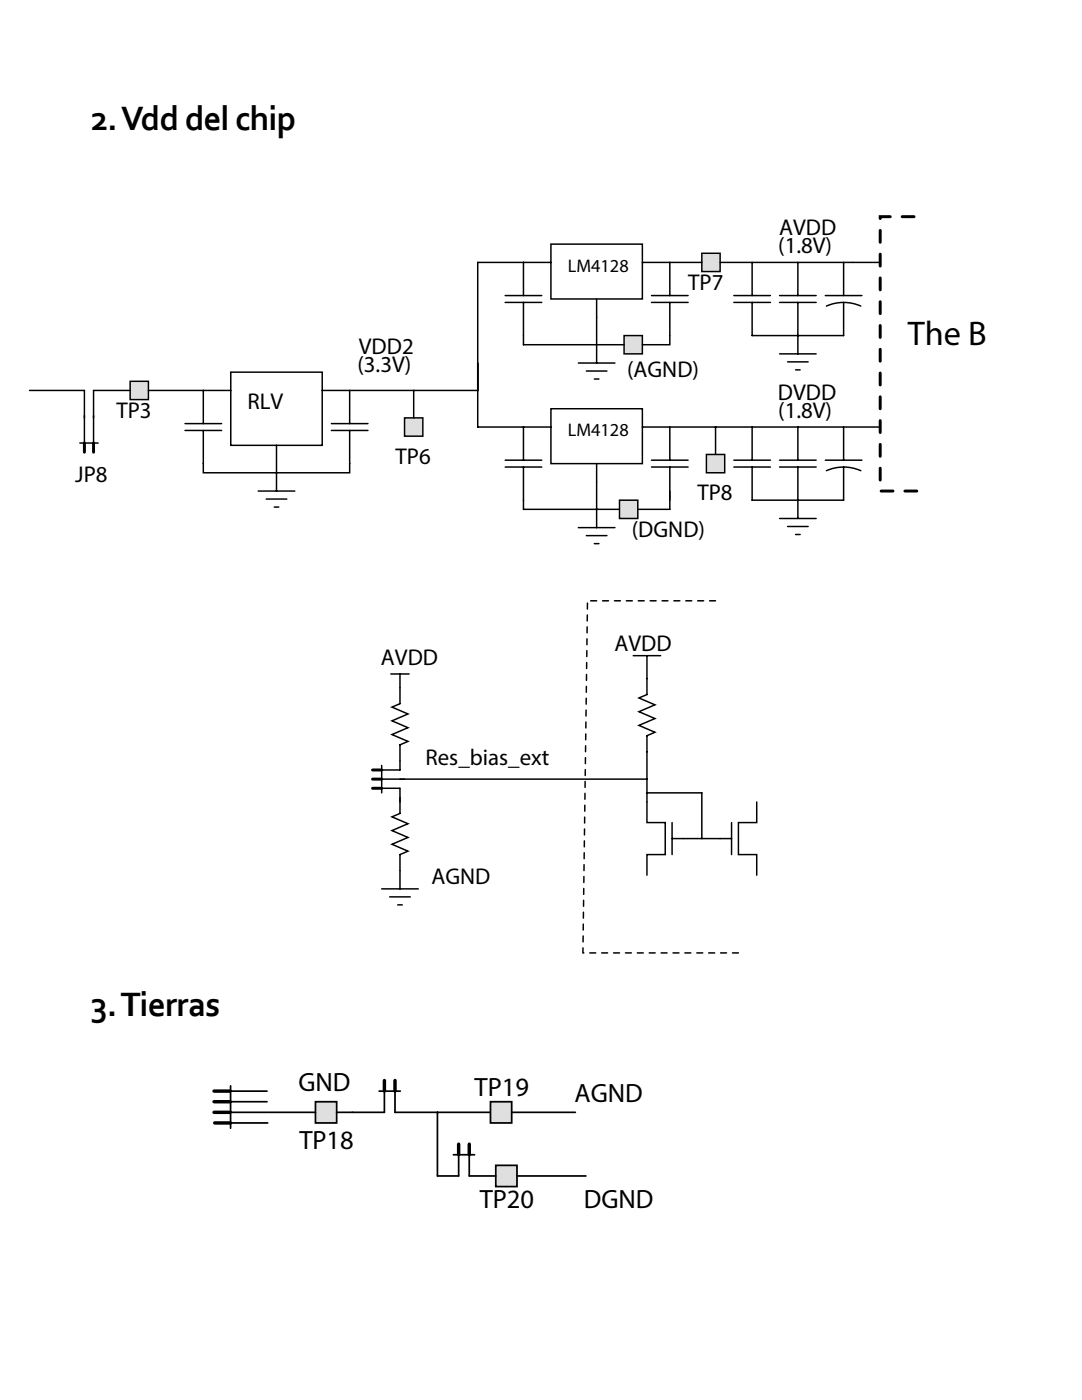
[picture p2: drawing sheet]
<svg xmlns="http://www.w3.org/2000/svg" width="216mm" height="279mm" viewBox="0 0 216 279" stroke-linecap="round" stroke-linejoin="round" font-family="sans-serif">
<path d="M15.9 88.4h3.7M16.8 82.9v5.5M18.7 82.9v5.5" fill="none" stroke="#000" stroke-width=".3"/>
<path d="M16.8 88.4v1.8M18.7 88.4v1.8" fill="none" stroke="#000" stroke-width=".59"/>
<path d="M26 76.1h3.6v3.6h-3.6z" fill-rule="evenodd" fill="#dfdfdf" stroke="#000" stroke-width=".3"/>
<g fill="none" stroke="#000" stroke-width=".3">
<path d="M26 77.9h-7.3v5.5M29.6 77.9h16.4M40.6 77.9v6.6M46 74.3h18.3v14.6h-18.3zM64.3 77.9h5.5v6.6M36.9 85.9h7.3M36.9 84.5h7.3M40.6 85.9v8.5h29.2v-8.5M51.5 98h7.3M53.1 99.6h4.1M55.2 88.9v9.1M66.1 85.9h7.3"/>
<path d="M66.1 84.5h7.3M54.7 101.2h.9"/>
</g>
<path d="M80.7 83.4h3.7v3.6h-3.7z" fill-rule="evenodd" fill="#dfdfdf" stroke="#000" stroke-width=".3"/>
<g fill="none" stroke="#000" stroke-width=".3">
<path d="M100.8 59h7.3M104.5 52.4v6.6M109.9 48.7h18.3v11h-18.3zM109.9 52.4h-14.6v25.5h-12.8M128.2 52.4h5.5v6.6M130 59h7.3M69.8 77.9h12.7v5.5M95.3 72.4v12.8h14.6M100.8 60.4h7.3M104.5 60.4v6.6M115.4 72.4h7.3M117 74h4.1"/>
<path d="M118.6 75.6h.9M119.1 63.3v9.1M130 60.4h7.3M133.7 60.4v6.6M100.8 93.2h7.3M100.8 91.8h7.3M104.5 93.2v8.5h19.1M104.5 85.2v6.6M109.9 81.6h18.3v10.9h-18.3zM119.1 96.2v9.1M128.2 85.2h5.5v6.6M130 93.2h7.3"/>
<path d="M130 91.8h7.3M133.7 93.2v6.6M115.4 105.3h7.3M117 106.9h4.1M118.6 108.5h.9"/>
</g>
<g fill="#dfdfdf" stroke="#000" stroke-width=".3">
<path d="M140 50.5h3.7v3.7h-3.7z" fill-rule="evenodd"/>
<path d="M141 90.7h3.6v3.7h-3.6z" fill-rule="evenodd"/>
</g>
<g fill="none" stroke="#000" stroke-width=".3">
<path d="M119.1 59.7v3.6M133.7 52.4h6.3M143.7 52.4h31.9M146.4 59h7.3M150.1 52.4v6.6M155.6 59h7.3M159.2 52.4v6.6M164.7 59h7.3M168.3 52.4v6.6M5.9 77.9h10.9v5.5M146.4 60.4h7.3M150.1 60.4v6.6h18.2v-6.6"/>
<path d="M155.6 70.6h7.3M155.6 60.4h7.3M157.2 72.2h4.1M158.7 73.8h1M159.2 60.4v10.2M164.9 61.1a8.4 8.4 0 0 1 6.9 0M119.1 92.5v3.7M133.7 85.2h9.1v5.5M142.8 85.2h32.8M146.4 91.8h7.3M146.4 93.2h7.3M150.1 93.2v6.6h18.2v-6.6"/>
<path d="M150.1 85.2v6.6M155.6 91.8h7.3M155.6 93.2h7.3M159.2 85.2v6.6M159.2 93.2v10.3M164.7 91.8h7.3M164.9 93.9a8.4 8.4 0 0 1 6.9 0M168.3 85.2v6.6M155.6 103.5h7.3M157.2 105.1h4.1M158.7 106.7h1"/>
</g>
<path d="M182.9 98h-7.3v-54.8h7.3" fill="none" stroke="#000" stroke-width=".59" stroke-dasharray="2.4 2.4"/>
<path d="M124.5 67h3.7v3.6h-3.7z" fill-rule="evenodd" fill="#dfdfdf" stroke="#000" stroke-width=".3"/>
<path d="M104.5 67v1.8h20M133.7 67v1.8h-5.5" fill="none" stroke="#000" stroke-width=".3"/>
<path d="M123.6 99.8h3.7v3.7h-3.7z" fill-rule="evenodd" fill="#dfdfdf" stroke="#000" stroke-width=".3"/>
<g fill="none" stroke="#000" stroke-width=".3">
<path d="M133.7 98v3.7h-6.4M78 134.5h3.6M79.8 134.5v5.9l-1.6 .7 3.2 1.4-3.2 1.4 3.2 1.3-3.2 1.4 3.2 1.4-1.6 .6v5.1h-3.6M126.4 130.9h5.4M129.1 130.9v7.7l-1.6 .7 3.2 1.4-3.2 1.3 3.2 1.4-3.2 1.4 3.2 1.3-1.6 .7v17.4h3.6v6.4h-3.6v4.1M74.3 157.3h5.5v5l-1.6 .7 3.2 1.4-3.2 1.4 3.2 1.3-3.2 1.4 3.2 1.4-1.6 .7v6.8M76.2 155.5h52.9M76.2 152.8v5.4M129.1 158.2h10.9v9.2M76.2 177.4h7.3M77.8 179h4.1M134.1 164.2v6.4"/>
<path d="M146 167.4h-11.9M146 164.2v6.4M151 160.1v4.1h-3.7v6.4h3.7v4.1M79.4 180.6h.9"/>
</g>
<path d="M74.3 153.7h1.9M74.3 157.3h1.9M74.3 155.5h1.9" fill="none" stroke="#000" stroke-width=".59"/>
<path d="M142.8 119.9h-25.6M147.3 190.2h-31l.9-70.3" fill="none" stroke="#000" stroke-width=".3" stroke-dasharray="1.2 1.2"/>
<path d="M45.9 217.8h7.4M45.9 219.9h7.4M46 216.7v8.5M45.9 222h7.4M97.9 222h-10.6v12.7" fill="none" stroke="#000" stroke-width=".34"/>
<path d="M42.7 219.9h3.2M42.7 217.8h3.2M42.7 222h3.2" fill="none" stroke="#000" stroke-width=".69"/>
<g fill="#dfdfdf" stroke="#000" stroke-width=".34">
<path d="M98.9 232.6h4.3v4.2h-4.3z" fill-rule="evenodd"/>
<path d="M97.9 219.9h4.2v4.2h-4.2z" fill-rule="evenodd"/>
<path d="M62.9 219.9h4.3v4.2h-4.3z" fill-rule="evenodd"/>
</g>
<path d="M75.6 217.8h4.3M76.7 217.8v4.2h-9.5M78.8 217.8v4.2h8.5M46 224.1h7.4M53.4 222h9.5M90.5 230.5h4.2M91.5 230.5v4.2h-4.2M93.6 230.5v4.2h5.3M102.1 222h12.7M103.2 234.7h13.7" fill="none" stroke="#000" stroke-width=".34"/>
<path d="M76.7 215.6v2.2M78.8 215.6v2.2M42.8 224.1h3.2M91.5 228.3v2.2M93.6 228.3v2.2" fill="none" stroke="#000" stroke-width=".69"/>
<g font-size="7.1">
<text x="18.1" y="25.9">2. Vdd del chip</text>
<text x="18.1" y="202.7">3. Tierras</text>
</g>
<text font-size="6.8" x="181.1" y="68.8">The B</text>
<g font-size="5.3">
<text x="59.5" y="217.8">GND</text>
<text x="94.7" y="218.8">TP19</text>
<text x="114.6" y="219.9">AGND</text>
<text x="59.7" y="229.4">TP18</text>
<text x="95.7" y="241">TP20</text>
<text x="116.5" y="241">DGND</text>
</g>
<g font-size="4.6">
<text x="155.5" y="46.9">AVDD</text>
<text x="155.3" y="50.5">(1.8V)</text>
<text x="137.3" y="57.8">TP7</text>
<text x="71.6" y="70.6">VDD2</text>
<text x="71.3" y="74.3">(3.3V)</text>
<text x="125.1" y="75.2">(AGND)</text>
<text x="23.2" y="83.4">TP3</text>
<text x="49.4" y="81.6">RLV</text>
<text x="155.2" y="79.7">DVDD</text>
<text x="155.3" y="83.4">(1.8V)</text>
<text x="78.9" y="92.5">TP6</text>
<text x="15" y="96.2">JP8</text>
<text x="139.1" y="99.8">TP8</text>
<text x="126.1" y="107.1">(DGND)</text>
<text x="122.6" y="129.9">AVDD</text>
<text x="76" y="132.7">AVDD</text>
<text x="84.9" y="152.8">Res_bias_ext</text>
<text x="86.1" y="176.5">AGND</text>
</g>
<g font-size="3.7">
<text x="113.3" y="54.2">LM4128</text>
<text x="113.3" y="87">LM4128</text>
</g>
</svg>
